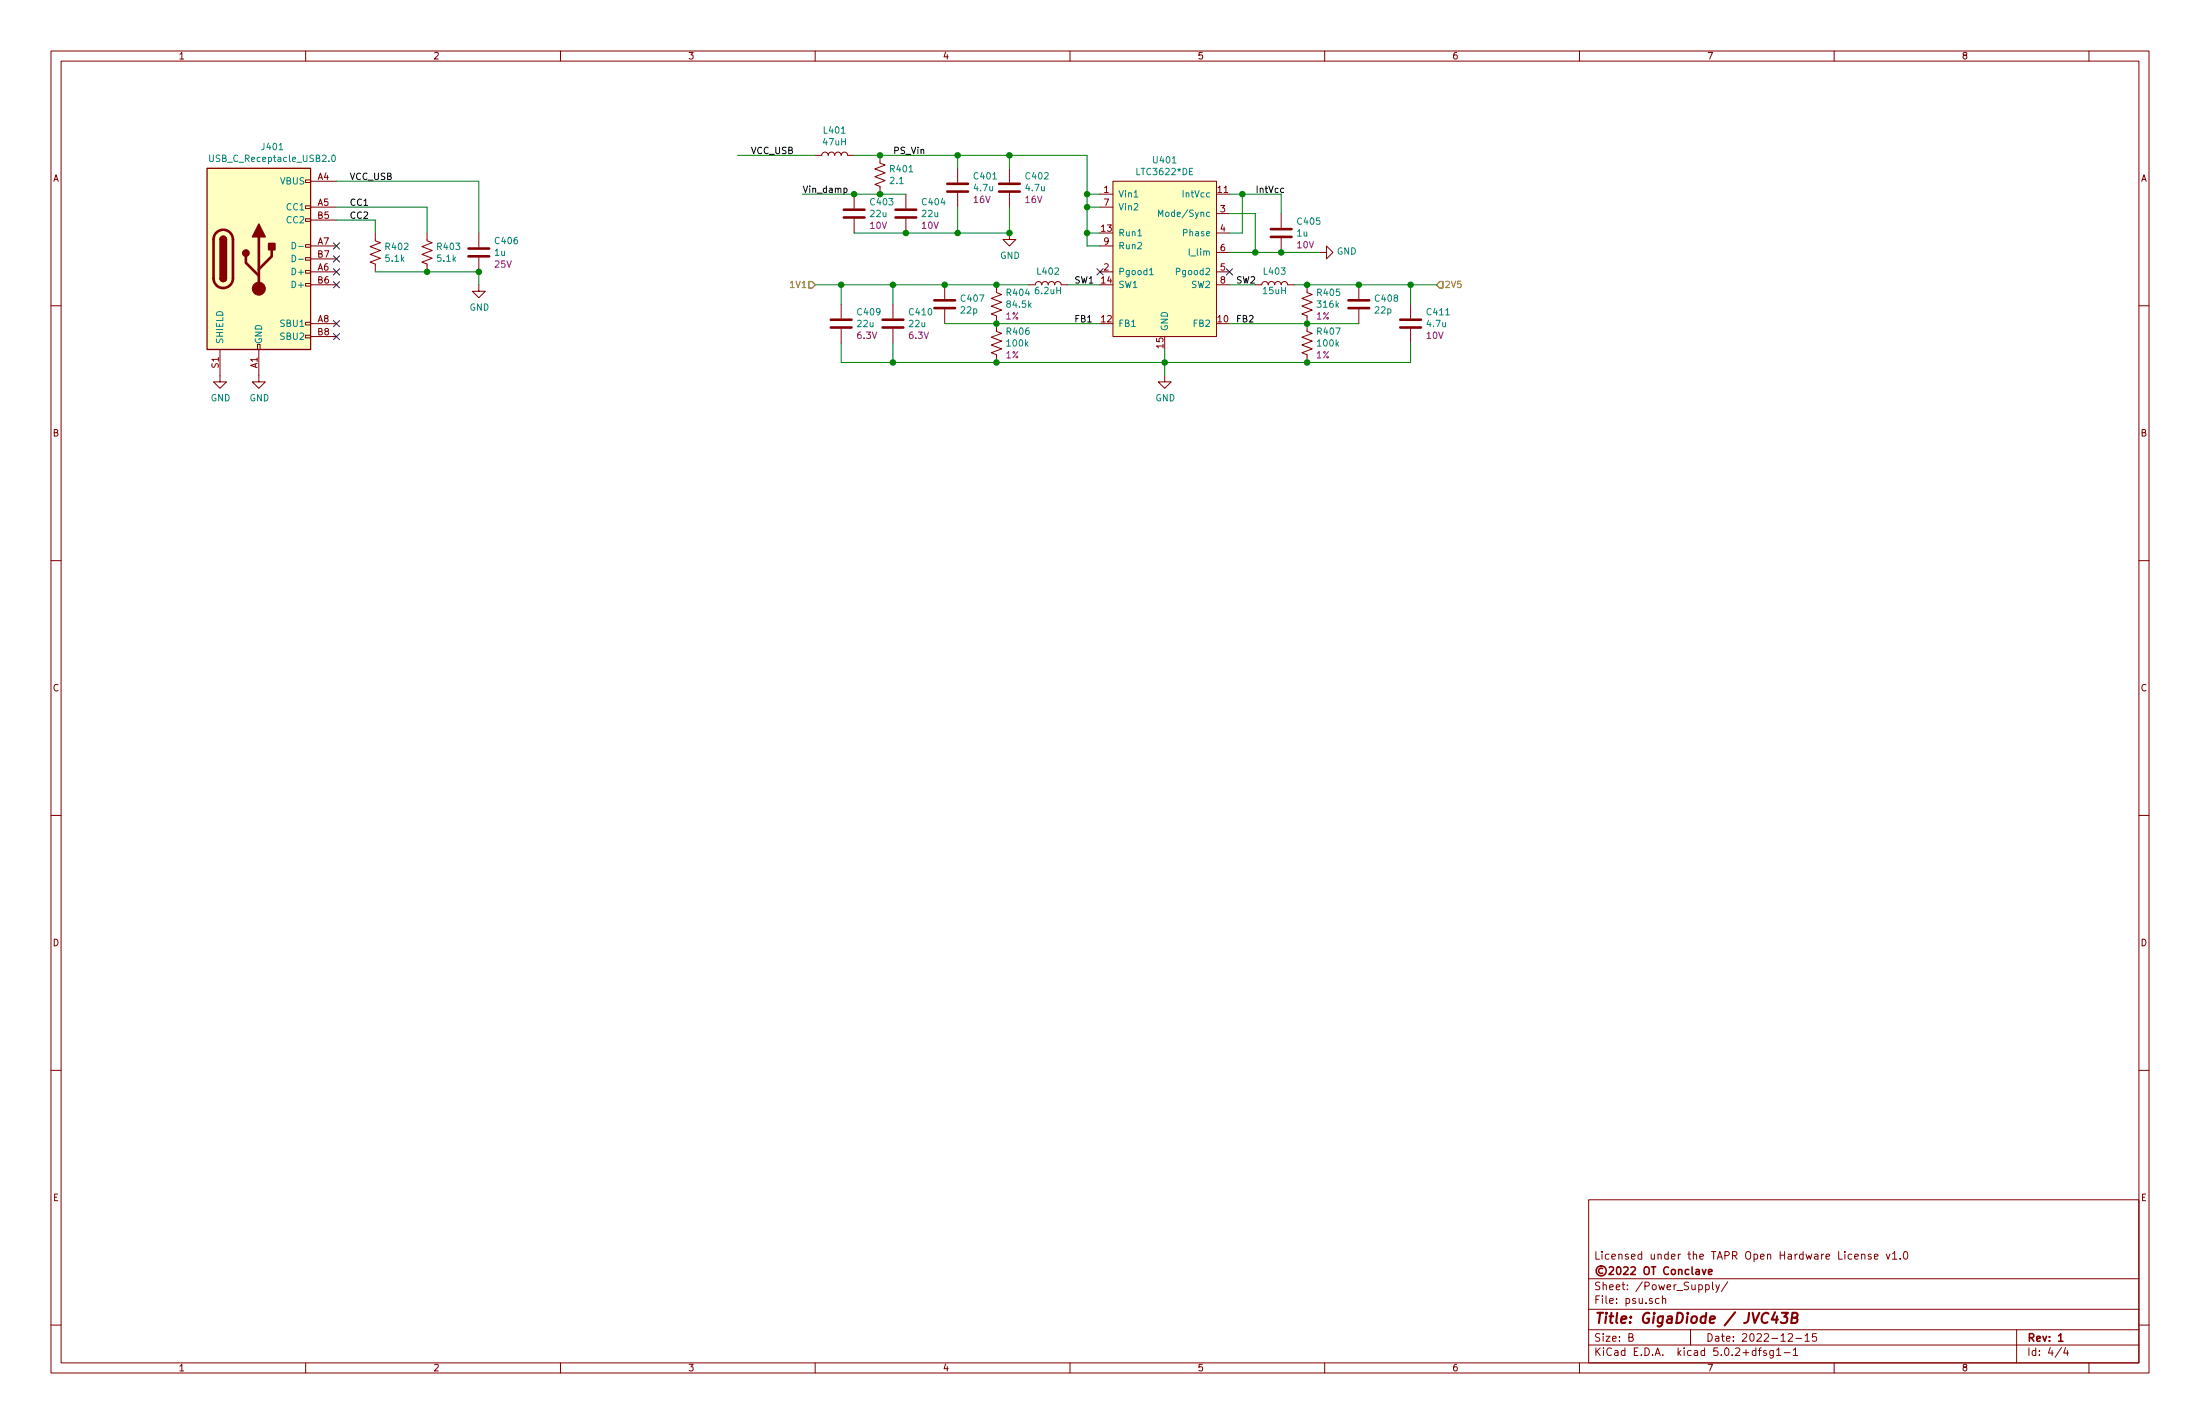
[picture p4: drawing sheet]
EESchema Schematic File Version 4
LIBS:jvc43-cache
EELAYER 26 0
EELAYER END
$Descr B 17000 11000
encoding utf-8
Sheet 4 4
Title "GigaDiode / JVC43B"
Date "2022-12-15"
Rev "1"
Comp "©2022 OT Conclave"
Comment1 "Licensed under the TAPR Open Hardware License v1.0"
Comment2 ""
Comment3 ""
Comment4 ""
$EndDescr
$Comp
L Connector:USB_C_Receptacle_USB2.0 J401
U 1 1
P 2000 2000
F 0 "J401" H 2105 2867 50  0000 C CNN
F 1 "USB_C_Receptacle_USB2.0" H 2105 2776 50  0000 C CNN
F 2 "myfp:USB_C_GCT_USB4085" H 2150 2000 50  0001 C CNN
F 3 "https://www.usb.org/sites/default/files/documents/usb_type-c.zip" H 2150 2000 50  0001 C CNN
F 4 "USB4085-GF-A" H 2000 2000 50  0001 C CNN "Part#"
	1    2000 2000
	1    0    0    -1  
$EndComp
$Comp
L power:GND #PWR0405
U 1 1
P 2000 2900
F 0 "#PWR0405" H 2000 2650 50  0001 C CNN
F 1 "GND" H 2005 2727 50  0000 C CNN
F 2 "" H 2000 2900 50  0001 C CNN
F 3 "" H 2000 2900 50  0001 C CNN
	1    2000 2900
	1    0    0    -1  
$EndComp
$Comp
L power:GND #PWR0404
U 1 1
P 1700 2900
F 0 "#PWR0404" H 1700 2650 50  0001 C CNN
F 1 "GND" H 1705 2727 50  0000 C CNN
F 2 "" H 1700 2900 50  0001 C CNN
F 3 "" H 1700 2900 50  0001 C CNN
	1    1700 2900
	1    0    0    -1  
$EndComp
$Comp
L Device:R_US R402
U 1 1
P 2900 1950
F 0 "R402" H 2968 1996 50  0000 L CNN
F 1 "5.1k" H 2968 1905 50  0000 L CNN
F 2 "Resistor_SMD:R_0603_1608Metric" V 2940 1940 50  0001 C CNN
F 3 "~" H 2900 1950 50  0001 C CNN
F 4 "ERJ-3EKF5101V" H 0   0   50  0001 C CNN "Part#"
	1    2900 1950
	1    0    0    -1  
$EndComp
$Comp
L Device:R_US R403
U 1 1
P 3300 1950
F 0 "R403" H 3368 1996 50  0000 L CNN
F 1 "5.1k" H 3368 1905 50  0000 L CNN
F 2 "Resistor_SMD:R_0603_1608Metric" V 3340 1940 50  0001 C CNN
F 3 "~" H 3300 1950 50  0001 C CNN
F 4 "ERJ-3EKF5101V" H 0   0   50  0001 C CNN "Part#"
	1    3300 1950
	1    0    0    -1  
$EndComp
$Comp
L power:GND #PWR0403
U 1 1
P 3700 2200
F 0 "#PWR0403" H 3700 1950 50  0001 C CNN
F 1 "GND" H 3705 2027 50  0000 C CNN
F 2 "" H 3700 2200 50  0001 C CNN
F 3 "" H 3700 2200 50  0001 C CNN
	1    3700 2200
	1    0    0    -1  
$EndComp
Wire Wire Line
	3700 2200 3700 2100
Wire Wire Line
	2900 1800 2900 1700
Wire Wire Line
	2900 1700 2600 1700
Wire Wire Line
	2600 1600 3300 1600
Wire Wire Line
	3300 1600 3300 1800
Text Label 2700 1400 0    50   ~ 0
VCC_USB
$Comp
L Device:C C406
U 1 1
P 3700 1950
F 0 "C406" H 3815 2041 50  0000 L CNN
F 1 "1u" H 3815 1950 50  0000 L CNN
F 2 "Capacitor_SMD:C_0603_1608Metric" H 3738 1800 50  0001 C CNN
F 3 "~" H 3700 1950 50  0001 C CNN
F 4 "25V" H 3815 1859 50  0000 L CNN "Voltage"
F 5 "CGA3E1X7R1E105K080AC" H 0   0   50  0001 C CNN "Part#"
	1    3700 1950
	1    0    0    -1  
$EndComp
Wire Wire Line
	2900 2100 3300 2100
Connection ~ 3700 2100
Connection ~ 3300 2100
Wire Wire Line
	3300 2100 3700 2100
Wire Wire Line
	3700 1400 3700 1800
Wire Wire Line
	2600 1400 3700 1400
$Comp
L mysyms:LTC3622*DE U401
U 1 1
P 9000 2000
F 0 "U401" H 9000 2765 50  0000 C CNN
F 1 "LTC3622*DE" H 9000 2674 50  0000 C CNN
F 2 "Package_DFN_QFN:DFN-14-1EP_3x4mm_P0.5mm_EP1.7x3.3mm" H 9000 2850 50  0001 C CNN
F 3 "" H 9000 2000 50  0001 C CNN
F 4 "LTC3622IDE#PBF" H 9000 2000 50  0001 C CNN "Part#"
	1    9000 2000
	1    0    0    -1  
$EndComp
$Comp
L power:GND #PWR0406
U 1 1
P 9000 2900
F 0 "#PWR0406" H 9000 2650 50  0001 C CNN
F 1 "GND" H 9005 2727 50  0000 C CNN
F 2 "" H 9000 2900 50  0001 C CNN
F 3 "" H 9000 2900 50  0001 C CNN
	1    9000 2900
	1    0    0    -1  
$EndComp
Wire Wire Line
	9000 2700 9000 2800
Wire Wire Line
	8500 1900 8400 1900
Wire Wire Line
	8400 1900 8400 1800
Wire Wire Line
	8400 1500 8500 1500
Wire Wire Line
	8500 1600 8400 1600
Connection ~ 8400 1600
Wire Wire Line
	8400 1600 8400 1500
Wire Wire Line
	8500 1800 8400 1800
Connection ~ 8400 1800
Wire Wire Line
	8400 1800 8400 1600
NoConn ~ 9500 2100
NoConn ~ 8500 2100
$Comp
L power:GND #PWR0402
U 1 1
P 10200 1950
F 0 "#PWR0402" H 10200 1700 50  0001 C CNN
F 1 "GND" V 10205 1822 50  0000 R CNN
F 2 "" H 10200 1950 50  0001 C CNN
F 3 "" H 10200 1950 50  0001 C CNN
	1    10200 1950
	0    -1   -1   0   
$EndComp
Wire Wire Line
	9500 1950 9700 1950
Wire Wire Line
	9500 1800 9600 1800
Wire Wire Line
	9600 1800 9600 1500
Wire Wire Line
	9600 1500 9500 1500
Wire Wire Line
	9500 1650 9700 1650
Wire Wire Line
	9700 1650 9700 1950
Connection ~ 9700 1950
$Comp
L Device:C C405
U 1 1
P 9900 1800
F 0 "C405" H 10015 1891 50  0000 L CNN
F 1 "1u" H 10015 1800 50  0000 L CNN
F 2 "Capacitor_SMD:C_0603_1608Metric" H 9938 1650 50  0001 C CNN
F 3 "~" H 9900 1800 50  0001 C CNN
F 4 "10V" H 10015 1709 50  0000 L CNN "Voltage"
F 5 "CGA3E1X7R1E105K080AC" H 0   0   50  0001 C CNN "Part#"
	1    9900 1800
	1    0    0    -1  
$EndComp
Wire Wire Line
	9900 1950 9700 1950
Connection ~ 9900 1950
Wire Wire Line
	9900 1650 9900 1500
Wire Wire Line
	9900 1500 9600 1500
Connection ~ 9600 1500
$Comp
L Device:L L402
U 1 1
P 8100 2200
F 0 "L402" V 8200 2200 50  0000 C CNN
F 1 "6.2uH" V 8050 2200 50  0000 C CNN
F 2 "myfp:L_5.8x5.8mm_cutcir_6.3mm" H 8100 2200 50  0001 C CNN
F 3 "~" H 8100 2200 50  0001 C CNN
F 4 "SRR5028-6R2Y" V 8100 2200 50  0001 C CNN "Part#"
	1    8100 2200
	0    -1   -1   0   
$EndComp
$Comp
L Device:L L403
U 1 1
P 9850 2200
F 0 "L403" V 9950 2200 50  0000 C CNN
F 1 "15uH" V 9800 2200 50  0000 C CNN
F 2 "myfp:L_5.8x5.8mm_cutcir_6.3mm" H 9850 2200 50  0001 C CNN
F 3 "~" H 9850 2200 50  0001 C CNN
F 4 "SRR5028-150Y" V 9850 2200 50  0001 C CNN "Part#"
	1    9850 2200
	0    -1   -1   0   
$EndComp
Wire Wire Line
	10200 1950 9900 1950
$Comp
L Device:R_US R404
U 1 1
P 7700 2350
F 0 "R404" H 7768 2441 50  0000 L CNN
F 1 "84.5k" H 7768 2350 50  0000 L CNN
F 2 "Resistor_SMD:R_0603_1608Metric" V 7740 2340 50  0001 C CNN
F 3 "~" H 7700 2350 50  0001 C CNN
F 4 "1%" H 7768 2259 50  0000 L CNN "Tolerance"
F 5 "ERJ-3EKF8452V" H 7700 2350 50  0001 C CNN "Part#"
	1    7700 2350
	1    0    0    -1  
$EndComp
$Comp
L Device:R_US R406
U 1 1
P 7700 2650
F 0 "R406" H 7768 2741 50  0000 L CNN
F 1 "100k" H 7768 2650 50  0000 L CNN
F 2 "Resistor_SMD:R_0603_1608Metric" V 7740 2640 50  0001 C CNN
F 3 "~" H 7700 2650 50  0001 C CNN
F 4 "1%" H 7768 2559 50  0000 L CNN "Tolerance"
F 5 "ERJ-3EKF1003V" H 0   0   50  0001 C CNN "Part#"
	1    7700 2650
	1    0    0    -1  
$EndComp
Connection ~ 9000 2800
Wire Wire Line
	9000 2800 9000 2900
$Comp
L Device:C C407
U 1 1
P 7300 2350
F 0 "C407" H 7415 2396 50  0000 L CNN
F 1 "22p" H 7415 2305 50  0000 L CNN
F 2 "Capacitor_SMD:C_0603_1608Metric" H 7338 2200 50  0001 C CNN
F 3 "~" H 7300 2350 50  0001 C CNN
F 4 "CGA3E2NP01H220J080AA" H 0   0   50  0001 C CNN "Part#"
	1    7300 2350
	1    0    0    -1  
$EndComp
Connection ~ 7700 2500
$Comp
L Device:C C410
U 1 1
P 6900 2500
F 0 "C410" H 7015 2591 50  0000 L CNN
F 1 "22u" H 7015 2500 50  0000 L CNN
F 2 "Capacitor_SMD:C_1206_3216Metric" H 6938 2350 50  0001 C CNN
F 3 "~" H 6900 2500 50  0001 C CNN
F 4 "6.3V" H 7015 2409 50  0000 L CNN "Voltage"
F 5 "CGA5L1X7R0J226M160AC" H 0   0   50  0001 C CNN "Part#"
	1    6900 2500
	1    0    0    -1  
$EndComp
Wire Wire Line
	6900 2800 6900 2650
Wire Wire Line
	6900 2200 6900 2350
Connection ~ 6900 2200
$Comp
L Device:R_US R405
U 1 1
P 10100 2350
F 0 "R405" H 10168 2441 50  0000 L CNN
F 1 "316k" H 10168 2350 50  0000 L CNN
F 2 "Resistor_SMD:R_0603_1608Metric" V 10140 2340 50  0001 C CNN
F 3 "~" H 10100 2350 50  0001 C CNN
F 4 "1%" H 10168 2259 50  0000 L CNN "Tolerance"
F 5 "ERJ-3EKF3163V" H 0   0   50  0001 C CNN "Part#"
	1    10100 2350
	1    0    0    -1  
$EndComp
$Comp
L Device:R_US R407
U 1 1
P 10100 2650
F 0 "R407" H 10168 2741 50  0000 L CNN
F 1 "100k" H 10168 2650 50  0000 L CNN
F 2 "Resistor_SMD:R_0603_1608Metric" V 10140 2640 50  0001 C CNN
F 3 "~" H 10100 2650 50  0001 C CNN
F 4 "1%" H 10168 2559 50  0000 L CNN "Tolerance"
F 5 "ERJ-3EKF1003V" H 0   0   50  0001 C CNN "Part#"
	1    10100 2650
	1    0    0    -1  
$EndComp
Connection ~ 10100 2500
Wire Wire Line
	9500 2200 9700 2200
$Comp
L Device:C C408
U 1 1
P 10500 2350
F 0 "C408" H 10615 2396 50  0000 L CNN
F 1 "22p" H 10615 2305 50  0000 L CNN
F 2 "Capacitor_SMD:C_0603_1608Metric" H 10538 2200 50  0001 C CNN
F 3 "~" H 10500 2350 50  0001 C CNN
F 4 "CGA3E2NP01H220J080AA" H 0   0   50  0001 C CNN "Part#"
	1    10500 2350
	1    0    0    -1  
$EndComp
$Comp
L Device:C C411
U 1 1
P 10900 2500
F 0 "C411" H 11015 2591 50  0000 L CNN
F 1 "4.7u" H 11015 2500 50  0000 L CNN
F 2 "Capacitor_SMD:C_0805_2012Metric" H 10938 2350 50  0001 C CNN
F 3 "~" H 10900 2500 50  0001 C CNN
F 4 "10V" H 11015 2409 50  0000 L CNN "Voltage"
F 5 "CGA4J3X7R1C475M125AB" H 0   0   50  0001 C CNN "Part#"
	1    10900 2500
	1    0    0    -1  
$EndComp
Wire Wire Line
	10900 2800 10900 2650
Wire Wire Line
	10900 2200 10900 2350
Wire Wire Line
	10500 2200 10900 2200
Connection ~ 10500 2200
Wire Wire Line
	10000 2200 10100 2200
Wire Wire Line
	9500 2500 10100 2500
Wire Wire Line
	9000 2800 10100 2800
Text Label 8300 2500 0    50   ~ 0
FB1
Text Label 9550 2500 0    50   ~ 0
FB2
Text Label 9700 1500 0    50   ~ 0
IntVcc
Wire Wire Line
	7300 2200 7700 2200
Connection ~ 7700 2200
Wire Wire Line
	7300 2500 7700 2500
Wire Wire Line
	10100 2200 10500 2200
Connection ~ 10100 2200
Wire Wire Line
	10100 2500 10500 2500
Wire Wire Line
	10100 2800 10900 2800
Connection ~ 10100 2800
Wire Wire Line
	6900 2200 7300 2200
Connection ~ 7300 2200
Wire Wire Line
	6900 2800 7700 2800
Connection ~ 7700 2800
NoConn ~ 2600 2500
NoConn ~ 2600 2600
NoConn ~ 2600 2200
NoConn ~ 2600 2100
NoConn ~ 2600 2000
NoConn ~ 2600 1900
$Comp
L Device:C C409
U 1 1
P 6500 2500
F 0 "C409" H 6615 2591 50  0000 L CNN
F 1 "22u" H 6615 2500 50  0000 L CNN
F 2 "Capacitor_SMD:C_1206_3216Metric" H 6538 2350 50  0001 C CNN
F 3 "~" H 6500 2500 50  0001 C CNN
F 4 "6.3V" H 6615 2409 50  0000 L CNN "Voltage"
F 5 "CGA5L1X7R0J226M160AC" H 0   0   50  0001 C CNN "Part#"
	1    6500 2500
	1    0    0    -1  
$EndComp
Wire Wire Line
	6500 2200 6900 2200
Wire Wire Line
	6500 2200 6500 2350
Wire Wire Line
	6500 2650 6500 2800
Wire Wire Line
	6500 2800 6900 2800
Connection ~ 6900 2800
Wire Wire Line
	7700 2200 7950 2200
$Comp
L Device:C C401
U 1 1
P 7400 1450
F 0 "C401" H 7515 1541 50  0000 L CNN
F 1 "4.7u" H 7515 1450 50  0000 L CNN
F 2 "Capacitor_SMD:C_0805_2012Metric" H 7438 1300 50  0001 C CNN
F 3 "~" H 7400 1450 50  0001 C CNN
F 4 "16V" H 7515 1359 50  0000 L CNN "Voltage"
F 5 "CGA4J3X7R1C475M125AB" H 0   0   50  0001 C CNN "Part#"
	1    7400 1450
	1    0    0    -1  
$EndComp
$Comp
L power:GND #PWR0401
U 1 1
P 7800 1800
F 0 "#PWR0401" H 7800 1550 50  0001 C CNN
F 1 "GND" H 7805 1627 50  0000 C CNN
F 2 "" H 7800 1800 50  0001 C CNN
F 3 "" H 7800 1800 50  0001 C CNN
	1    7800 1800
	1    0    0    -1  
$EndComp
$Comp
L Device:C C404
U 1 1
P 7000 1650
F 0 "C404" H 7115 1741 50  0000 L CNN
F 1 "22u" H 7115 1650 50  0000 L CNN
F 2 "Capacitor_SMD:C_1206_3216Metric" H 7038 1500 50  0001 C CNN
F 3 "~" H 7000 1650 50  0001 C CNN
F 4 "10V" H 7115 1559 50  0000 L CNN "Voltage"
F 5 "GCJ31CR71A226KE01K" H 0   0   50  0001 C CNN "Part#"
	1    7000 1650
	1    0    0    -1  
$EndComp
$Comp
L Device:C C403
U 1 1
P 6600 1650
F 0 "C403" H 6715 1741 50  0000 L CNN
F 1 "22u" H 6715 1650 50  0000 L CNN
F 2 "Capacitor_SMD:C_1206_3216Metric" H 6638 1500 50  0001 C CNN
F 3 "~" H 6600 1650 50  0001 C CNN
F 4 "10V" H 6715 1559 50  0000 L CNN "Voltage"
F 5 "GCJ31CR71A226KE01K" H 0   0   50  0001 C CNN "Part#"
	1    6600 1650
	1    0    0    -1  
$EndComp
Wire Wire Line
	6600 1800 7000 1800
Connection ~ 7000 1800
Wire Wire Line
	7000 1800 7400 1800
Wire Wire Line
	7400 1600 7400 1800
Connection ~ 7400 1800
Wire Wire Line
	7000 1500 6800 1500
$Comp
L Device:R_US R401
U 1 1
P 6800 1350
F 0 "R401" H 6868 1396 50  0000 L CNN
F 1 "2.1" H 6868 1305 50  0000 L CNN
F 2 "Resistor_SMD:R_0603_1608Metric" V 6840 1340 50  0001 C CNN
F 3 "~" H 6800 1350 50  0001 C CNN
F 4 "ERJ-3GEYJ2R2V" H 0   0   50  0001 C CNN "Part#"
	1    6800 1350
	1    0    0    -1  
$EndComp
Connection ~ 6800 1500
Wire Wire Line
	6800 1500 6600 1500
Wire Wire Line
	7400 1300 7400 1200
Wire Wire Line
	7400 1200 6800 1200
Wire Wire Line
	7400 1200 7800 1200
Wire Wire Line
	8400 1200 8400 1500
Connection ~ 7400 1200
Connection ~ 8400 1500
$Comp
L Device:L L401
U 1 1
P 6450 1200
F 0 "L401" V 6640 1200 50  0000 C CNN
F 1 "47uH" V 6549 1200 50  0000 C CNN
F 2 "myfp:L_Panasonic_ETQ-P4MxxxKFM" H 6450 1200 50  0001 C CNN
F 3 "~" H 6450 1200 50  0001 C CNN
F 4 ">3.0A" V 6450 1200 50  0001 C CNN "Isat"
F 5 "ETQ-P4M470KFM" V 6450 1200 50  0001 C CNN "Part#"
	1    6450 1200
	0    -1   -1   0   
$EndComp
Wire Wire Line
	6600 1200 6800 1200
Connection ~ 6800 1200
Text Label 6900 1200 0    50   ~ 0
PS_Vin
Wire Wire Line
	6300 1200 5700 1200
Text Label 5800 1200 0    50   ~ 0
VCC_USB
Connection ~ 6600 1500
Text Label 6200 1500 0    50   ~ 0
Vin_damp
Wire Wire Line
	6200 1500 6600 1500
Text Label 2700 1600 0    50   ~ 0
CC1
Text Label 2700 1700 0    50   ~ 0
CC2
$Comp
L Device:C C402
U 1 1
P 7800 1450
F 0 "C402" H 7915 1541 50  0000 L CNN
F 1 "4.7u" H 7915 1450 50  0000 L CNN
F 2 "Capacitor_SMD:C_0805_2012Metric" H 7838 1300 50  0001 C CNN
F 3 "~" H 7800 1450 50  0001 C CNN
F 4 "16V" H 7915 1359 50  0000 L CNN "Voltage"
F 5 "CGA4J3X7R1C475M125AB" H 0   0   50  0001 C CNN "Part#"
	1    7800 1450
	1    0    0    -1  
$EndComp
Wire Wire Line
	7800 1600 7800 1800
Wire Wire Line
	7800 1300 7800 1200
Connection ~ 7800 1200
Wire Wire Line
	7800 1200 8400 1200
Wire Wire Line
	7800 1800 7400 1800
Connection ~ 7800 1800
Text Label 9550 2200 0    50   ~ 0
SW2
Text Label 8300 2200 0    50   ~ 0
SW1
Wire Wire Line
	8250 2200 8500 2200
Wire Wire Line
	7700 2500 8500 2500
Wire Wire Line
	7700 2800 9000 2800
Text HLabel 11100 2200 2    50   Input ~ 0
2V5
Wire Wire Line
	11100 2200 10900 2200
Connection ~ 10900 2200
Wire Wire Line
	6500 2200 6300 2200
Connection ~ 6500 2200
Text HLabel 6300 2200 0    50   Input ~ 0
1V1
$EndSCHEMATC
